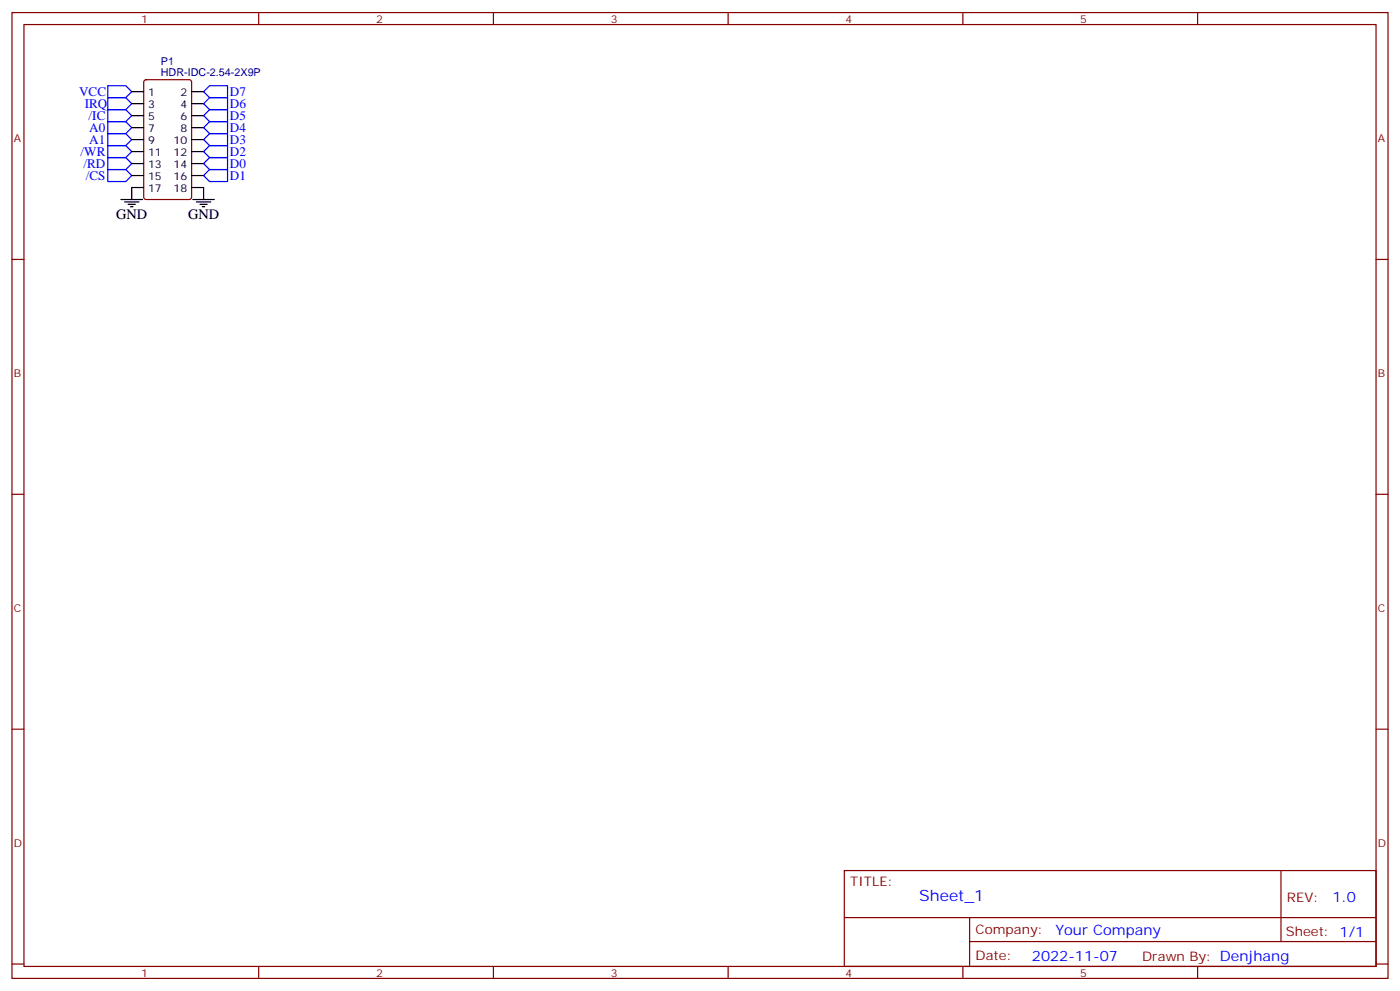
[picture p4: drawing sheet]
<svg xmlns="http://www.w3.org/2000/svg" width="412mm" height="292mm" viewBox="0 0 412 292" stroke-linecap="round" stroke-linejoin="round" font-family="sans-serif">
<g fill="none" stroke="#870000" stroke-width=".35">
<path d="M3.5 3.7h405.4v284.3h-405.4zM7.1 7.2h398.2v277.3h-398.2zM76.2 3.7v3.5M145.3 3.7v3.5M214.5 3.7v3.5M283.6 3.7v3.5M352.8 3.7v3.5M42.6 23.7l.4-.2h12.7l.7 .4v34.1l-.4 .7h-13l-.6-.4-.1-34.1zM3.5 76.4h3.6M405.3 76.4h3.6M3.5 145.5h3.6M405.3 145.5h3.6"/>
<path d="M3.5 214.7h3.6M405.3 214.7h3.6M248.7 256.3h156.6v28.2h-156.6zM377.3 256.3v20.9M248.7 270.1h156.5M285.6 277.2h119.6M285.6 270.1v14.2M3.5 283.8h3.6M76.2 284.5v3.5M145.3 284.5v3.5M214.5 284.5v3.5M283.6 284.5v3.5"/>
<path d="M352.8 284.5v3.5M405.3 283.8h3.6"/>
</g>
<g fill="none" stroke="#00f" stroke-width=".35">
<path d="M31.7 35.8h5.3l1.8 1.8-1.8 1.7h-5.3zM31.7 39.3h5.3l1.8 1.8-1.8 1.8h-5.3zM31.7 32.3h5.3l1.8 1.7-1.8 1.8h-5.3zM31.7 25.2h5.3l1.8 1.8-1.8 1.8h-5.3zM31.7 28.8h5.3l1.8 1.7-1.8 1.8h-5.3zM60 34l1.7-1.7h5.3v3.5h-5.3zM61.7 25.2h5.3v3.6h-5.3l-1.7-1.8zM61.7 28.8h5.3v3.5h-5.3l-1.7-1.8zM61.7 35.8h5.3v3.5h-5.3l-1.7-1.7zM31.7 49.9h5.3l1.8 1.8-1.8 1.7h-5.3zM31.7 46.4h5.3l1.8 1.8-1.8 1.7h-5.3zM31.7 42.9h5.3l1.8 1.7-1.8 1.8h-5.3z"/>
<path d="M60 41.1l1.7-1.8h5.3v3.6h-5.3zM60 44.6l1.7-1.7h5.3v3.5h-5.3zM60 51.7l1.7-1.8h5.3v3.5h-5.3zM60 48.2l1.7-1.8h5.3v3.5h-5.3z"/>
</g>
<g fill="none" stroke="#000" stroke-width=".35">
<path d="M38.8 27h3.5M38.8 30.5h3.5M38.8 34h3.5M38.8 37.6h3.5M56.4 27h3.6M56.4 30.5h3.6M56.4 34h3.6M56.4 37.6h3.6M35.6 58.7h6.4M36.7 59.4h4.2M38.8 51.7h3.5M38.8 48.2h3.5"/>
<path d="M38.8 44.6h3.5M38.8 41.1h3.5M42.3 55.2h-3.5v3.5M56.4 55.2h3.6v3.5M56.4 51.7h3.6M56.4 48.2h3.6M56.4 44.6h3.6M56.4 41.1h3.6M56.8 58.7h6.3M57.9 59.4h4.2M37.7 60.1h2.2M38.5 60.9h.7"/>
<path d="M58.9 60.1h2.1M59.6 60.9h.7"/>
</g>
<text font-size="4.6" fill="#00f" x="270.8" y="265.3">Sheet_1</text>
<g font-size="4.2">
<text x="34.2" y="64.4">GND</text>
<text x="55.4" y="64.4">GND</text>
</g>
<g font-size="4.2" fill="#00f">
<text x="392.5" y="265.6">1.0</text>
<text x="310.9" y="275.1">Your Company</text>
<text x="304" y="282.9">2022-11-07</text>
</g>
<g font-size="3.9" fill="#00f">
<text x="23.3" y="28.2">VCC</text>
<text x="67.7" y="28.2">D7</text>
<text x="25" y="31.8">IRQ</text>
<text x="26.1" y="35.3">/IC</text>
<text x="67.7" y="31.7">D6</text>
<text x="67.7" y="35.2">D5</text>
<text x="26.3" y="38.8">A0</text>
<text x="67.7" y="38.7">D4</text>
<text x="23.7" y="45.9">/WR</text>
<text x="26.3" y="42.3">A1</text>
<text x="67.7" y="42.3">D3</text>
<text x="67.7" y="45.8">D2</text>
<text x="24.6" y="49.4">/RD</text>
<text x="25.3" y="52.9">/CS</text>
<text x="67.7" y="52.8">D1</text>
<text x="67.7" y="49.4">D0</text>
</g>
<g font-size="3.9" fill="#800">
<text x="250.5" y="260.9">TITLE:</text>
<text x="379.1" y="265.6">REV:</text>
<text x="287.4" y="275.1">Company:</text>
<text x="378.7" y="275.7">Sheet: 1/1</text>
<text x="287.4" y="282.8">Date:</text>
<text x="336.4" y="282.8">Drawn By: Denjhang</text>
</g>
<g font-size="3.2" fill="#800">
<text x="41.6" y="6.7">1</text>
<text x="110.8" y="6.7">2</text>
<text x="179.9" y="6.7">3</text>
<text x="249.1" y="6.7">4</text>
<text x="318.2" y="6.7">5</text>
<text x="4.1" y="41.8">A</text>
<text x="405.9" y="41.8">A</text>
<text x="4.1" y="110.9">B</text>
<text x="405.9" y="110.9">B</text>
<text x="4.1" y="180.1">C</text>
<text x="405.9" y="180.1">C</text>
<text x="4.1" y="249.2">D</text>
<text x="405.9" y="249.2">D</text>
<text x="41.6" y="287.5">1</text>
<text x="110.8" y="287.5">2</text>
<text x="179.9" y="287.5">3</text>
<text x="249.1" y="287.5">4</text>
<text x="318.2" y="287.5">5</text>
</g>
<g font-size="3.2" fill="#000080">
<text x="47.4" y="22.4">HDR-IDC-2.54-2X9P</text>
<text x="47.4" y="19.2">P1</text>
</g>
<g font-size="3.2">
<text x="43.6" y="28.4">1</text>
<text x="53.1" y="28.4">2</text>
<text x="43.6" y="31.9">3</text>
<text x="43.6" y="35.5">5</text>
<text x="53.1" y="35.5">6</text>
<text x="53.1" y="31.9">4</text>
<text x="43.6" y="39">7</text>
<text x="53.1" y="39">8</text>
<text x="43.6" y="42.5">9</text>
<text x="43.6" y="46">11</text>
<text x="51.1" y="46">12</text>
<text x="51.1" y="42.5">10</text>
<text x="43.6" y="49.6">13</text>
<text x="43.6" y="53.1">15</text>
<text x="51.1" y="53.1">16</text>
<text x="51.1" y="49.6">14</text>
<text x="43.6" y="56.6">17</text>
<text x="51.1" y="56.6">18</text>
</g>
</svg>
